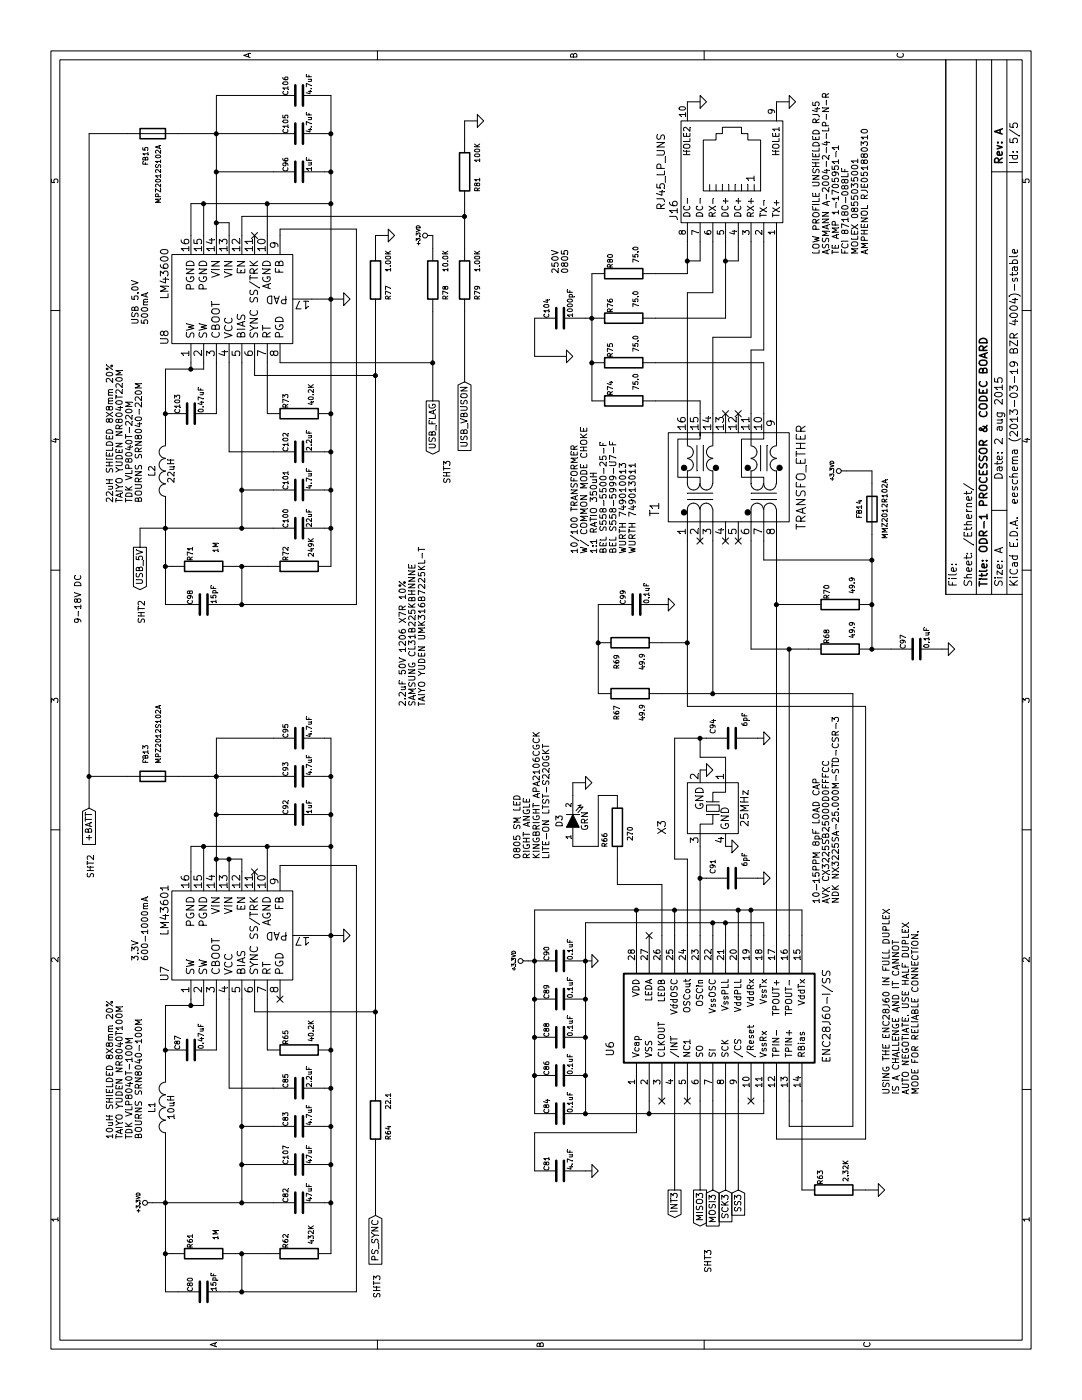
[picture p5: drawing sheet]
EESchema Schematic File Version 2  date 8/2/2015 7:12:12 AM
LIBS:power
LIBS:device
LIBS:transistors
LIBS:conn
LIBS:linear
LIBS:regul
LIBS:74xx
LIBS:cmos4000
LIBS:adc-dac
LIBS:memory
LIBS:xilinx
LIBS:microcontrollers
LIBS:dsp
LIBS:microchip
LIBS:analog_switches
LIBS:motorola
LIBS:texas
LIBS:intel
LIBS:audio
LIBS:interface
LIBS:digital-audio
LIBS:philips
LIBS:display
LIBS:cypress
LIBS:siliconi
LIBS:opto
LIBS:atmel
LIBS:contrib
LIBS:valves
LIBS:Processor Board-cache
EELAYER 27 0
EELAYER END
$Descr A 11000 8500
encoding utf-8
Sheet 5 5
Title "ODR-1 PROCESSOR & CODEC BOARD"
Date "2 aug 2015"
Rev "A"
Comp ""
Comment1 ""
Comment2 ""
Comment3 ""
Comment4 ""
$EndDescr
$Comp
L TRANSFO_ETHER T1
U 1 1
P 7250 5750
F 0 "T1" H 7000 6350 70  0000 C CNN
F 1 "TRANSFO_ETHER" H 7250 5200 70  0000 C CNN
F 2 "~" H 7100 5900 60  0000 C CNN
F 3 "~" H 7100 5900 60  0000 C CNN
	1    7250 5750
	1    0    0    -1  
$EndComp
$Comp
L R R68
U 1 1
P 5900 6600
F 0 "R68" H 6000 6700 40  0000 C CNN
F 1 "49.9" H 6050 6500 40  0000 C CNN
F 2 "~" V 5830 6600 30  0000 C CNN
F 3 "~" H 5900 6600 30  0000 C CNN
	1    5900 6600
	1    0    0    -1  
$EndComp
$Comp
L C C99
U 1 1
P 6250 5000
F 0 "C99" H 6250 5100 40  0000 L CNN
F 1 "0.1uF" H 6256 4915 40  0000 L CNN
F 2 "~" H 6288 4850 30  0000 C CNN
F 3 "~" H 6250 5000 60  0000 C CNN
	1    6250 5000
	1    0    0    -1  
$EndComp
$Comp
L R R70
U 1 1
P 6250 6600
F 0 "R70" H 6350 6700 40  0000 C CNN
F 1 "49.9" H 6400 6500 40  0000 C CNN
F 2 "~" V 6180 6600 30  0000 C CNN
F 3 "~" H 6250 6600 30  0000 C CNN
	1    6250 6600
	1    0    0    -1  
$EndComp
$Comp
L R R67
U 1 1
P 5550 4950
F 0 "R67" H 5400 5050 40  0000 C CNN
F 1 "49.9" H 5400 4850 40  0000 C CNN
F 2 "~" V 5480 4950 30  0000 C CNN
F 3 "~" H 5550 4950 30  0000 C CNN
	1    5550 4950
	1    0    0    -1  
$EndComp
$Comp
L R R69
U 1 1
P 5950 4950
F 0 "R69" H 5800 5050 40  0000 C CNN
F 1 "49.9" H 5800 4850 40  0000 C CNN
F 2 "~" V 5880 4950 30  0000 C CNN
F 3 "~" H 5950 4950 30  0000 C CNN
	1    5950 4950
	1    0    0    -1  
$EndComp
$Comp
L C C97
U 1 1
P 5900 7200
F 0 "C97" H 5900 7300 40  0000 L CNN
F 1 "0.1uF" H 5906 7115 40  0000 L CNN
F 2 "~" H 5938 7050 30  0000 C CNN
F 3 "~" H 5900 7200 60  0000 C CNN
	1    5900 7200
	1    0    0    -1  
$EndComp
$Comp
L GND #PWR070
U 1 1
P 6250 5250
F 0 "#PWR070" H 6250 5250 30  0001 C CNN
F 1 "GND" H 6250 5180 30  0001 C CNN
F 2 "~" H 6250 5250 60  0000 C CNN
F 3 "~" H 6250 5250 60  0000 C CNN
	1    6250 5250
	1    0    0    -1  
$EndComp
$Comp
L GND #PWR071
U 1 1
P 5900 7450
F 0 "#PWR071" H 5900 7450 30  0001 C CNN
F 1 "GND" H 5900 7380 30  0001 C CNN
F 2 "~" H 5900 7450 60  0000 C CNN
F 3 "~" H 5900 7450 60  0000 C CNN
	1    5900 7450
	1    0    0    -1  
$EndComp
NoConn ~ 6750 5800
NoConn ~ 6750 5700
NoConn ~ 7750 5700
NoConn ~ 7750 5800
$Comp
L R R74
U 1 1
P 7850 4900
F 0 "R74" H 7950 5000 40  0000 C CNN
F 1 "75.0" H 8000 4800 40  0000 C CNN
F 2 "~" V 7780 4900 30  0000 C CNN
F 3 "~" H 7850 4900 30  0000 C CNN
	1    7850 4900
	1    0    0    -1  
$EndComp
$Comp
L R R75
U 1 1
P 8150 4900
F 0 "R75" H 8250 5000 40  0000 C CNN
F 1 "75.0" H 8300 4800 40  0000 C CNN
F 2 "~" V 8080 4900 30  0000 C CNN
F 3 "~" H 8150 4900 30  0000 C CNN
	1    8150 4900
	1    0    0    -1  
$EndComp
$Comp
L GND #PWR072
U 1 1
P 10200 5500
F 0 "#PWR072" H 10200 5500 30  0001 C CNN
F 1 "GND" H 10200 5430 30  0001 C CNN
F 2 "~" H 10200 5500 60  0000 C CNN
F 3 "~" H 10200 5500 60  0000 C CNN
	1    10200 5500
	1    0    0    -1  
$EndComp
$Comp
L R R80
U 1 1
P 8850 4900
F 0 "R80" H 8950 5000 40  0000 C CNN
F 1 "75.0" H 9000 4800 40  0000 C CNN
F 2 "~" V 8780 4900 30  0000 C CNN
F 3 "~" H 8850 4900 30  0000 C CNN
	1    8850 4900
	1    0    0    -1  
$EndComp
$Comp
L R R76
U 1 1
P 8500 4900
F 0 "R76" H 8600 5000 40  0000 C CNN
F 1 "75.0" H 8650 4800 40  0000 C CNN
F 2 "~" V 8430 4900 30  0000 C CNN
F 3 "~" H 8500 4900 30  0000 C CNN
	1    8500 4900
	1    0    0    -1  
$EndComp
$Comp
L C C104
U 1 1
P 8500 4400
F 0 "C104" H 8500 4500 40  0000 L CNN
F 1 "1000pF" H 8506 4315 40  0000 L CNN
F 2 "~" H 8538 4250 30  0000 C CNN
F 3 "~" H 8500 4400 60  0000 C CNN
	1    8500 4400
	1    0    0    -1  
$EndComp
$Comp
L R R63
U 1 1
P 1650 6550
F 0 "R63" H 1750 6650 40  0000 C CNN
F 1 "2.32K" H 1800 6450 40  0000 C CNN
F 2 "~" V 1580 6550 30  0000 C CNN
F 3 "~" H 1650 6550 30  0000 C CNN
	1    1650 6550
	1    0    0    -1  
$EndComp
$Comp
L GND #PWR073
U 1 1
P 1650 6900
F 0 "#PWR073" H 1650 6900 30  0001 C CNN
F 1 "GND" H 1650 6830 30  0001 C CNN
F 2 "~" H 1650 6900 60  0000 C CNN
F 3 "~" H 1650 6900 60  0000 C CNN
	1    1650 6900
	1    0    0    -1  
$EndComp
$Comp
L R R66
U 1 1
P 4500 4850
F 0 "R66" V 4600 4950 40  0000 C CNN
F 1 "270" V 4400 4900 40  0000 C CNN
F 2 "~" V 4430 4850 30  0000 C CNN
F 3 "~" H 4500 4850 30  0000 C CNN
	1    4500 4850
	0    -1   -1   0   
$EndComp
$Comp
L +3.3VD #PWR074
U 1 1
P 3450 4150
F 0 "#PWR074" H 3450 4110 30  0001 C CNN
F 1 "+3.3VD" H 3450 4260 30  0000 C CNN
F 2 "~" H 3450 4150 60  0000 C CNN
F 3 "~" H 3450 4150 60  0000 C CNN
	1    3450 4150
	1    0    0    -1  
$EndComp
$Comp
L C C94
U 1 1
P 5200 5750
F 0 "C94" H 5050 5600 40  0000 L CNN
F 1 "6pF" H 5000 5850 40  0000 L CNN
F 2 "~" H 5238 5600 30  0000 C CNN
F 3 "~" H 5200 5750 60  0000 C CNN
	1    5200 5750
	-1   0    0    1   
$EndComp
$Comp
L C C90
U 1 1
P 3450 4400
F 0 "C90" H 3450 4500 40  0000 L CNN
F 1 "0.1uF" H 3456 4315 40  0000 L CNN
F 2 "~" H 3488 4250 30  0000 C CNN
F 3 "~" H 3450 4400 60  0000 C CNN
	1    3450 4400
	1    0    0    -1  
$EndComp
$Comp
L GND #PWR075
U 1 1
P 3450 4650
F 0 "#PWR075" H 3450 4650 30  0001 C CNN
F 1 "GND" H 3450 4580 30  0001 C CNN
F 2 "~" H 3450 4650 60  0000 C CNN
F 3 "~" H 3450 4650 60  0000 C CNN
	1    3450 4650
	1    0    0    -1  
$EndComp
$Comp
L C C89
U 1 1
P 3150 4400
F 0 "C89" H 3150 4500 40  0000 L CNN
F 1 "0.1uF" H 3156 4315 40  0000 L CNN
F 2 "~" H 3188 4250 30  0000 C CNN
F 3 "~" H 3150 4400 60  0000 C CNN
	1    3150 4400
	1    0    0    -1  
$EndComp
$Comp
L C C91
U 1 1
P 4100 5750
F 0 "C91" H 3950 5600 40  0000 L CNN
F 1 "6pF" H 3900 5850 40  0000 L CNN
F 2 "~" H 4138 5600 30  0000 C CNN
F 3 "~" H 4100 5750 60  0000 C CNN
	1    4100 5750
	-1   0    0    1   
$EndComp
$Comp
L GND #PWR076
U 1 1
P 4100 6000
F 0 "#PWR076" H 4100 6000 30  0001 C CNN
F 1 "GND" H 4100 5930 30  0001 C CNN
F 2 "~" H 4100 6000 60  0000 C CNN
F 3 "~" H 4100 6000 60  0000 C CNN
	1    4100 6000
	1    0    0    -1  
$EndComp
$Comp
L GND #PWR077
U 1 1
P 4950 5550
F 0 "#PWR077" H 4950 5550 30  0001 C CNN
F 1 "GND" H 4950 5480 30  0001 C CNN
F 2 "~" H 4950 5550 60  0000 C CNN
F 3 "~" H 4950 5550 60  0000 C CNN
	1    4950 5550
	1    0    0    -1  
$EndComp
$Comp
L C C88
U 1 1
P 2850 4400
F 0 "C88" H 2850 4500 40  0000 L CNN
F 1 "0.1uF" H 2856 4315 40  0000 L CNN
F 2 "~" H 2888 4250 30  0000 C CNN
F 3 "~" H 2850 4400 60  0000 C CNN
	1    2850 4400
	1    0    0    -1  
$EndComp
$Comp
L C C86
U 1 1
P 2550 4400
F 0 "C86" H 2550 4500 40  0000 L CNN
F 1 "0.1uF" H 2556 4315 40  0000 L CNN
F 2 "~" H 2588 4250 30  0000 C CNN
F 3 "~" H 2550 4400 60  0000 C CNN
	1    2550 4400
	1    0    0    -1  
$EndComp
$Comp
L C C84
U 1 1
P 2250 4400
F 0 "C84" H 2250 4500 40  0000 L CNN
F 1 "0.1uF" H 2256 4315 40  0000 L CNN
F 2 "~" H 2288 4250 30  0000 C CNN
F 3 "~" H 2250 4400 60  0000 C CNN
	1    2250 4400
	1    0    0    -1  
$EndComp
$Comp
L +3.3VD #PWR078
U 1 1
P 7300 6650
F 0 "#PWR078" H 7300 6610 30  0001 C CNN
F 1 "+3.3VD" H 7300 6760 30  0000 C CNN
F 2 "~" H 7300 6650 60  0000 C CNN
F 3 "~" H 7300 6650 60  0000 C CNN
	1    7300 6650
	1    0    0    -1  
$EndComp
NoConn ~ 2350 5400
NoConn ~ 2350 5200
$Comp
L GND #PWR079
U 1 1
P 1800 4650
F 0 "#PWR079" H 1800 4650 30  0001 C CNN
F 1 "GND" H 1800 4580 30  0001 C CNN
F 2 "~" H 1800 4650 60  0000 C CNN
F 3 "~" H 1800 4650 60  0000 C CNN
	1    1800 4650
	1    0    0    -1  
$EndComp
Text GLabel 1650 5500 0    50   Output ~ 0
MISO3
Text GLabel 1650 5300 0    50   Output ~ 0
INT3
Text GLabel 1650 5600 0    50   Input ~ 0
MOSI3
Text GLabel 1650 5700 0    50   Input ~ 0
SCK3
Text GLabel 1650 5800 0    50   Input ~ 0
SS3
NoConn ~ 2350 5900
$Comp
L ENC28J60-I U6
U 1 1
P 3000 5650
F 0 "U6" H 2700 6500 60  0000 L CNN
F 1 "ENC28J60-I/SS" H 2650 4800 60  0000 L CNN
F 2 "~" H 3050 5400 60  0000 C CNN
F 3 "~" H 3050 5400 60  0000 C CNN
	1    3000 5650
	1    0    0    -1  
$EndComp
NoConn ~ 3650 5100
$Comp
L RJ45_LP_UNS J16
U 1 1
P 9650 5750
F 0 "J16" H 9350 6200 60  0000 C CNN
F 1 "RJ45_LP_UNS" H 9650 6300 60  0000 C CNN
F 2 "~" V 9750 5750 60  0000 C CNN
F 3 "~" V 9750 5750 60  0000 C CNN
	1    9650 5750
	1    0    0    -1  
$EndComp
$Comp
L GND #PWR080
U 1 1
P 8200 4450
F 0 "#PWR080" H 8200 4450 30  0001 C CNN
F 1 "GND" H 8200 4380 30  0001 C CNN
F 2 "~" H 8200 4450 60  0000 C CNN
F 3 "~" H 8200 4450 60  0000 C CNN
	1    8200 4450
	1    0    0    -1  
$EndComp
$Comp
L GND #PWR081
U 1 1
P 10200 6200
F 0 "#PWR081" H 10200 6200 30  0001 C CNN
F 1 "GND" H 10200 6130 30  0001 C CNN
F 2 "~" H 10200 6200 60  0000 C CNN
F 3 "~" H 10200 6200 60  0000 C CNN
	1    10200 6200
	1    0    0    -1  
$EndComp
Text Notes 9000 6450 0    50   ~ 0
LOW PROFILE UNSHIELDED RJ45\nASSMANN A-2004-2-4-LP-N-R\nTE AMP 1-1705951-1\nFCI 87180-088LF\nMOLEX 0855035001\nAMPHENOL RJE051880310
Text Notes 6650 4550 0    50   ~ 0
10/100 TRANSFORMER\nW/ COMMON MODE CHOKE\n1:1 RATIO 350uH\nBEL S558-5500-25-F\nBEL S558-5999-U7-F\nWURTH 749010013\nWURTH 749013011
$Comp
L LED D3
U 1 1
P 4550 4500
F 0 "D3" H 4550 4600 50  0000 C CNN
F 1 "GRN" H 4550 4400 50  0000 C CNN
F 2 "~" H 4550 4500 60  0000 C CNN
F 3 "~" H 4550 4500 60  0000 C CNN
	1    4550 4500
	1    0    0    -1  
$EndComp
$Comp
L GND #PWR082
U 1 1
P 4850 4600
F 0 "#PWR082" H 4850 4600 30  0001 C CNN
F 1 "GND" H 4850 4530 30  0001 C CNN
F 2 "~" H 4850 4600 60  0000 C CNN
F 3 "~" H 4850 4600 60  0000 C CNN
	1    4850 4600
	1    0    0    -1  
$EndComp
Text Notes 4250 4100 0    50   ~ 0
0805 SM LED\nRIGHT ANGLE\nKINGBRIGHT APA2106CGCK\nLITE-ON LTST-S220GKT
$Comp
L C C81
U 1 1
P 1800 4400
F 0 "C81" H 1800 4500 40  0000 L CNN
F 1 "4.7uF" H 1806 4315 40  0000 L CNN
F 2 "~" H 1838 4250 30  0000 C CNN
F 3 "~" H 1800 4400 60  0000 C CNN
	1    1800 4400
	1    0    0    -1  
$EndComp
Text Notes 2400 7000 0    50   ~ 0
USING THE ENC28J60 IN FULL DUPLEX\nIS A CHALLENGE AND IT CANNOT\nAUTO NEGOTIATE. USE HALF DUPLEX\nMODE FOR RELIABLE CONNECTION.
$Comp
L CX3225 X3
U 1 1
P 4650 5600
F 0 "X3" H 4800 5200 60  0000 C CNN
F 1 "25MHz" H 4650 5850 60  0000 C CNN
F 2 "~" H 4650 5600 60  0000 C CNN
F 3 "~" H 4650 5600 60  0000 C CNN
	1    4650 5600
	-1   0    0    1   
$EndComp
$Comp
L GND #PWR083
U 1 1
P 4350 5750
F 0 "#PWR083" H 4350 5750 30  0001 C CNN
F 1 "GND" H 4350 5680 30  0001 C CNN
F 2 "~" H 4350 5750 60  0000 C CNN
F 3 "~" H 4350 5750 60  0000 C CNN
	1    4350 5750
	1    0    0    -1  
$EndComp
$Comp
L GND #PWR084
U 1 1
P 5200 6000
F 0 "#PWR084" H 5200 6000 30  0001 C CNN
F 1 "GND" H 5200 5930 30  0001 C CNN
F 2 "~" H 5200 6000 60  0000 C CNN
F 3 "~" H 5200 6000 60  0000 C CNN
	1    5200 6000
	1    0    0    -1  
$EndComp
Text Notes 8850 4400 0    50   ~ 0
250V\n0805
$Comp
L BEAD FB14
U 1 1
P 7000 6850
F 0 "FB14" V 7100 6850 40  0000 C CNN
F 1 "MMZ2012R102A" V 6900 6850 40  0000 C CNN
F 2 "~" V 6930 6900 30  0000 C CNN
F 3 "~" H 7000 6900 30  0000 C CNN
	1    7000 6850
	0    -1   -1   0   
$EndComp
$Comp
L LM4360X U7
U 1 1
P 3650 1850
F 0 "U7" H 3350 2400 60  0000 C CNN
F 1 "LM43601" H 3850 2400 60  0000 C CNN
F 2 "~" H 3500 2000 60  0000 C CNN
F 3 "~" H 3500 2000 60  0000 C CNN
	1    3650 1850
	1    0    0    -1  
$EndComp
$Comp
L INDUCTOR_SMALL L1
U 1 1
P 2300 1300
F 0 "L1" H 2300 1400 50  0000 C CNN
F 1 "10uH" H 2300 1250 50  0000 C CNN
F 2 "~" H 2300 1300 60  0000 C CNN
F 3 "~" H 2300 1300 60  0000 C CNN
	1    2300 1300
	1    0    0    -1  
$EndComp
$Comp
L GND #PWR085
U 1 1
P 3650 2700
F 0 "#PWR085" H 3650 2700 30  0001 C CNN
F 1 "GND" H 3650 2630 30  0001 C CNN
F 2 "~" H 3650 2700 60  0000 C CNN
F 3 "~" H 3650 2700 60  0000 C CNN
	1    3650 2700
	1    0    0    -1  
$EndComp
$Comp
L C C83
U 1 1
P 2150 2350
F 0 "C83" H 2150 2450 40  0000 L CNN
F 1 "4.7uF" H 2156 2265 40  0000 L CNN
F 2 "~" H 2188 2200 30  0000 C CNN
F 3 "~" H 2150 2350 60  0000 C CNN
	1    2150 2350
	1    0    0    -1  
$EndComp
$Comp
L R R65
U 1 1
P 2750 2350
F 0 "R65" H 2850 2450 40  0000 C CNN
F 1 "40.2K" H 2900 2250 40  0000 C CNN
F 2 "~" V 2680 2350 30  0000 C CNN
F 3 "~" H 2750 2350 30  0000 C CNN
	1    2750 2350
	1    0    0    -1  
$EndComp
NoConn ~ 4150 2000
NoConn ~ 3150 2200
$Comp
L C C85
U 1 1
P 2450 2350
F 0 "C85" H 2450 2450 40  0000 L CNN
F 1 "2.2uF" H 2456 2265 40  0000 L CNN
F 2 "~" H 2488 2200 30  0000 C CNN
F 3 "~" H 2450 2350 60  0000 C CNN
	1    2450 2350
	1    0    0    -1  
$EndComp
$Comp
L C C87
U 1 1
P 2750 1500
F 0 "C87" H 2750 1600 40  0000 L CNN
F 1 "0.47uF" H 2756 1415 40  0000 L CNN
F 2 "~" H 2788 1350 30  0000 C CNN
F 3 "~" H 2750 1500 60  0000 C CNN
	1    2750 1500
	1    0    0    -1  
$EndComp
$Comp
L C C92
U 1 1
P 4600 2350
F 0 "C92" H 4600 2450 40  0000 L CNN
F 1 "1uF" H 4606 2265 40  0000 L CNN
F 2 "~" H 4638 2200 30  0000 C CNN
F 3 "~" H 4600 2350 60  0000 C CNN
	1    4600 2350
	1    0    0    -1  
$EndComp
$Comp
L C C93
U 1 1
P 4900 2350
F 0 "C93" H 4900 2450 40  0000 L CNN
F 1 "4.7uF" H 4906 2265 40  0000 L CNN
F 2 "~" H 4938 2200 30  0000 C CNN
F 3 "~" H 4900 2350 60  0000 C CNN
	1    4900 2350
	1    0    0    -1  
$EndComp
$Comp
L R R62
U 1 1
P 1150 2350
F 0 "R62" H 1250 2450 40  0000 C CNN
F 1 "432K" H 1300 2250 40  0000 C CNN
F 2 "~" V 1080 2350 30  0000 C CNN
F 3 "~" H 1150 2350 30  0000 C CNN
	1    1150 2350
	1    0    0    -1  
$EndComp
$Comp
L R R61
U 1 1
P 1150 1600
F 0 "R61" H 1250 1700 40  0000 C CNN
F 1 "1M" H 1300 1500 40  0000 C CNN
F 2 "~" V 1080 1600 30  0000 C CNN
F 3 "~" H 1150 1600 30  0000 C CNN
	1    1150 1600
	1    0    0    -1  
$EndComp
$Comp
L C C80
U 1 1
P 850 1600
F 0 "C80" H 850 1700 40  0000 L CNN
F 1 "15pF" H 856 1515 40  0000 L CNN
F 2 "~" H 888 1450 30  0000 C CNN
F 3 "~" H 850 1600 60  0000 C CNN
	1    850  1600
	1    0    0    -1  
$EndComp
$Comp
L C C82
U 1 1
P 1550 2350
F 0 "C82" H 1550 2450 40  0000 L CNN
F 1 "47uF" H 1556 2265 40  0000 L CNN
F 2 "~" H 1588 2200 30  0000 C CNN
F 3 "~" H 1550 2350 60  0000 C CNN
	1    1550 2350
	1    0    0    -1  
$EndComp
$Comp
L LM4360X U8
U 1 1
P 8650 1850
F 0 "U8" H 8350 2400 60  0000 C CNN
F 1 "LM43600" H 8850 2400 60  0000 C CNN
F 2 "~" H 8500 2000 60  0000 C CNN
F 3 "~" H 8500 2000 60  0000 C CNN
	1    8650 1850
	1    0    0    -1  
$EndComp
$Comp
L INDUCTOR_SMALL L2
U 1 1
P 7300 1300
F 0 "L2" H 7300 1400 50  0000 C CNN
F 1 "22uH" H 7300 1250 50  0000 C CNN
F 2 "~" H 7300 1300 60  0000 C CNN
F 3 "~" H 7300 1300 60  0000 C CNN
	1    7300 1300
	1    0    0    -1  
$EndComp
$Comp
L GND #PWR086
U 1 1
P 8650 2700
F 0 "#PWR086" H 8650 2700 30  0001 C CNN
F 1 "GND" H 8650 2630 30  0001 C CNN
F 2 "~" H 8650 2700 60  0000 C CNN
F 3 "~" H 8650 2700 60  0000 C CNN
	1    8650 2700
	1    0    0    -1  
$EndComp
$Comp
L C C101
U 1 1
P 7150 2350
F 0 "C101" H 7150 2450 40  0000 L CNN
F 1 "4.7uF" H 7156 2265 40  0000 L CNN
F 2 "~" H 7188 2200 30  0000 C CNN
F 3 "~" H 7150 2350 60  0000 C CNN
	1    7150 2350
	1    0    0    -1  
$EndComp
$Comp
L R R73
U 1 1
P 7750 2350
F 0 "R73" H 7850 2450 40  0000 C CNN
F 1 "40.2K" H 7900 2250 40  0000 C CNN
F 2 "~" V 7680 2350 30  0000 C CNN
F 3 "~" H 7750 2350 30  0000 C CNN
	1    7750 2350
	1    0    0    -1  
$EndComp
NoConn ~ 9150 2000
$Comp
L C C102
U 1 1
P 7450 2350
F 0 "C102" H 7450 2450 40  0000 L CNN
F 1 "2.2uF" H 7456 2265 40  0000 L CNN
F 2 "~" H 7488 2200 30  0000 C CNN
F 3 "~" H 7450 2350 60  0000 C CNN
	1    7450 2350
	1    0    0    -1  
$EndComp
$Comp
L C C103
U 1 1
P 7750 1500
F 0 "C103" H 7750 1600 40  0000 L CNN
F 1 "0.47uF" H 7756 1415 40  0000 L CNN
F 2 "~" H 7788 1350 30  0000 C CNN
F 3 "~" H 7750 1500 60  0000 C CNN
	1    7750 1500
	1    0    0    -1  
$EndComp
$Comp
L C C96
U 1 1
P 9650 2350
F 0 "C96" H 9650 2450 40  0000 L CNN
F 1 "1uF" H 9656 2265 40  0000 L CNN
F 2 "~" H 9688 2200 30  0000 C CNN
F 3 "~" H 9650 2350 60  0000 C CNN
	1    9650 2350
	1    0    0    -1  
$EndComp
$Comp
L C C105
U 1 1
P 9950 2350
F 0 "C105" H 9950 2450 40  0000 L CNN
F 1 "4.7uF" H 9956 2265 40  0000 L CNN
F 2 "~" H 9988 2200 30  0000 C CNN
F 3 "~" H 9950 2350 60  0000 C CNN
	1    9950 2350
	1    0    0    -1  
$EndComp
$Comp
L R R72
U 1 1
P 6550 2350
F 0 "R72" H 6650 2450 40  0000 C CNN
F 1 "249K" H 6700 2250 40  0000 C CNN
F 2 "~" V 6480 2350 30  0000 C CNN
F 3 "~" H 6550 2350 30  0000 C CNN
	1    6550 2350
	1    0    0    -1  
$EndComp
$Comp
L R R71
U 1 1
P 6550 1600
F 0 "R71" H 6650 1700 40  0000 C CNN
F 1 "1M" H 6700 1500 40  0000 C CNN
F 2 "~" V 6480 1600 30  0000 C CNN
F 3 "~" H 6550 1600 30  0000 C CNN
	1    6550 1600
	1    0    0    -1  
$EndComp
$Comp
L C C98
U 1 1
P 6250 1600
F 0 "C98" H 6250 1700 40  0000 L CNN
F 1 "15pF" H 6256 1515 40  0000 L CNN
F 2 "~" H 6288 1450 30  0000 C CNN
F 3 "~" H 6250 1600 60  0000 C CNN
	1    6250 1600
	1    0    0    -1  
$EndComp
$Comp
L C C100
U 1 1
P 6850 2350
F 0 "C100" H 6850 2450 40  0000 L CNN
F 1 "22uF" H 6856 2265 40  0000 L CNN
F 2 "~" H 6888 2200 30  0000 C CNN
F 3 "~" H 6850 2350 60  0000 C CNN
	1    6850 2350
	1    0    0    -1  
$EndComp
$Comp
L GND #PWR087
U 1 1
P 9150 3050
F 0 "#PWR087" H 9150 3050 30  0001 C CNN
F 1 "GND" H 9150 2980 30  0001 C CNN
F 2 "~" H 9150 3050 60  0000 C CNN
F 3 "~" H 9150 3050 60  0000 C CNN
	1    9150 3050
	1    0    0    -1  
$EndComp
$Comp
L R R64
U 1 1
P 2200 2950
F 0 "R64" V 2100 3050 40  0000 C CNN
F 1 "22.1" V 2100 2800 40  0000 C CNN
F 2 "~" V 2130 2950 30  0000 C CNN
F 3 "~" H 2200 2950 30  0000 C CNN
	1    2200 2950
	0    -1   -1   0   
$EndComp
$Comp
L R R77
U 1 1
P 8800 2950
F 0 "R77" V 8700 3050 40  0000 C CNN
F 1 "1.00K" V 8700 2800 40  0000 C CNN
F 2 "~" V 8730 2950 30  0000 C CNN
F 3 "~" H 8800 2950 30  0000 C CNN
	1    8800 2950
	0    -1   -1   0   
$EndComp
Text Notes 8450 1100 0    50   ~ 0
USB 5.0V\n500mA
Text Notes 3450 1100 0    50   ~ 0
3.3V\n600-1000mA
$Comp
L BEAD FB13
U 1 1
P 4900 1200
F 0 "FB13" H 5000 1250 40  0000 L CNN
F 1 "MPZ2012S102A" H 5000 1150 40  0000 L CNN
F 2 "~" V 4830 1250 30  0000 C CNN
F 3 "~" H 4900 1250 30  0000 C CNN
	1    4900 1200
	1    0    0    -1  
$EndComp
$Comp
L BEAD FB15
U 1 1
P 9950 1200
F 0 "FB15" H 9700 1250 40  0000 L CNN
F 1 "MPZ2012S102A" H 9400 1150 40  0000 L CNN
F 2 "~" V 9880 1250 30  0000 C CNN
F 3 "~" H 9950 1250 30  0000 C CNN
	1    9950 1200
	1    0    0    -1  
$EndComp
$Comp
L +3.3VD #PWR088
U 1 1
P 1550 1200
F 0 "#PWR088" H 1550 1160 30  0001 C CNN
F 1 "+3.3VD" H 1550 1310 30  0000 C CNN
F 2 "~" H 1550 1200 60  0000 C CNN
F 3 "~" H 1550 1200 60  0000 C CNN
	1    1550 1200
	1    0    0    -1  
$EndComp
Text GLabel 4650 700  0    50   Input ~ 0
+BATT
Text Notes 4100 750  0    50   ~ 0
SHT2
$Comp
L C C95
U 1 1
P 5200 2350
F 0 "C95" H 5200 2450 40  0000 L CNN
F 1 "4.7uF" H 5206 2265 40  0000 L CNN
F 2 "~" H 5238 2200 30  0000 C CNN
F 3 "~" H 5200 2350 60  0000 C CNN
	1    5200 2350
	1    0    0    -1  
$EndComp
$Comp
L C C106
U 1 1
P 10250 2350
F 0 "C106" H 10250 2450 40  0000 L CNN
F 1 "4.7uF" H 10256 2265 40  0000 L CNN
F 2 "~" H 10288 2200 30  0000 C CNN
F 3 "~" H 10250 2350 60  0000 C CNN
	1    10250 2350
	1    0    0    -1  
$EndComp
Text Notes 6100 650  0    50   ~ 0
9-18V DC
Text GLabel 7850 3400 0    50   Output ~ 0
USB_FLAG
$Comp
L R R78
U 1 1
P 8800 3400
F 0 "R78" V 8700 3500 40  0000 C CNN
F 1 "10.0K" V 8700 3250 40  0000 C CNN
F 2 "~" V 8730 3400 30  0000 C CNN
F 3 "~" H 8800 3400 30  0000 C CNN
	1    8800 3400
	0    -1   -1   0   
$EndComp
$Comp
L +3.3VD #PWR089
U 1 1
P 9150 3400
F 0 "#PWR089" H 9150 3360 30  0001 C CNN
F 1 "+3.3VD" H 9150 3510 30  0000 C CNN
F 2 "~" H 9150 3400 60  0000 C CNN
F 3 "~" H 9150 3400 60  0000 C CNN
	1    9150 3400
	1    0    0    -1  
$EndComp
$Comp
L R R79
U 1 1
P 8800 3650
F 0 "R79" V 8700 3750 40  0000 C CNN
F 1 "1.00K" V 8700 3500 40  0000 C CNN
F 2 "~" V 8730 3650 30  0000 C CNN
F 3 "~" H 8800 3650 30  0000 C CNN
	1    8800 3650
	0    -1   -1   0   
$EndComp
$Comp
L R R81
U 1 1
P 9650 3650
F 0 "R81" V 9550 3750 40  0000 C CNN
F 1 "100K" V 9550 3500 40  0000 C CNN
F 2 "~" V 9580 3650 30  0000 C CNN
F 3 "~" H 9650 3650 30  0000 C CNN
	1    9650 3650
	0    -1   -1   0   
$EndComp
$Comp
L GND #PWR090
U 1 1
P 10050 3750
F 0 "#PWR090" H 10050 3750 30  0001 C CNN
F 1 "GND" H 10050 3680 30  0001 C CNN
F 2 "~" H 10050 3750 60  0000 C CNN
F 3 "~" H 10050 3750 60  0000 C CNN
	1    10050 3750
	1    0    0    -1  
$EndComp
Text GLabel 8000 3650 0    50   Input ~ 0
USB_VBUSON
Text Notes 7200 3550 0    50   ~ 0
SHT3
Text GLabel 6700 1100 0    50   Output ~ 0
USB_5V
Wire Wire Line
	6250 4700 6250 4800
Connection ~ 5950 4700
Wire Wire Line
	6250 5200 6250 5250
Wire Wire Line
	5450 5400 6750 5400
Wire Wire Line
	5950 5400 5950 5200
Wire Wire Line
	5550 5600 6750 5600
Wire Wire Line
	5900 7400 5900 7450
Wire Wire Line
	5900 5900 5900 6350
Wire Wire Line
	5900 5900 6750 5900
Wire Wire Line
	3650 6100 6750 6100
Wire Wire Line
	5900 6850 6800 6850
Wire Wire Line
	8500 4650 8500 4600
Wire Wire Line
	7850 5150 7850 5500
Wire Wire Line
	7850 5500 7750 5500
Wire Wire Line
	7750 6000 8150 6000
Wire Wire Line
	8150 6000 8150 5150
Wire Wire Line
	7850 4650 8850 4650
Wire Wire Line
	5450 5400 5450 6800
Connection ~ 5950 5400
Wire Wire Line
	5550 5200 5550 6700
Wire Wire Line
	2350 6200 2150 6200
Wire Wire Line
	2150 6200 2150 6700
Wire Wire Line
	2350 6100 2050 6100
Wire Wire Line
	2050 6100 2050 6800
Wire Wire Line
	2350 6300 1650 6300
Wire Wire Line
	1650 6800 1650 6900
Wire Wire Line
	4050 5200 3650 5200
Wire Wire Line
	4050 4850 4050 5200
Wire Wire Line
	4050 4850 4250 4850
Wire Wire Line
	3450 4200 3450 4150
Wire Wire Line
	2250 4200 3850 4200
Wire Wire Line
	3450 4600 3450 4650
Wire Wire Line
	3650 5000 3850 5000
Wire Wire Line
	3850 4200 3850 6300
Wire Wire Line
	3850 5300 3650 5300
Connection ~ 3850 5000
Wire Wire Line
	3850 5800 3650 5800
Connection ~ 3850 5300
Wire Wire Line
	3850 5900 3650 5900
Connection ~ 3850 5800
Wire Wire Line
	3850 6300 3650 6300
Connection ~ 3850 5900
Wire Wire Line
	3650 5500 4350 5500
Wire Wire Line
	3650 5400 4250 5400
Wire Wire Line
	4100 5500 4100 5550
Wire Wire Line
	4100 5950 4100 6000
Wire Wire Line
	2250 4600 3750 4600
Connection ~ 3150 4600
Connection ~ 2850 4600
Connection ~ 2550 4600
Connection ~ 2550 4200
Connection ~ 2850 4200
Connection ~ 3450 4200
Connection ~ 3150 4200
Wire Wire Line
	3750 4600 3750 6000
Wire Wire Line
	3750 5600 3650 5600
Connection ~ 3450 4600
Wire Wire Line
	3750 5700 3650 5700
Connection ~ 3750 5600
Wire Wire Line
	3750 6000 3650 6000
Connection ~ 3750 5700
Wire Wire Line
	2250 6000 2350 6000
Wire Wire Line
	2250 4600 2250 6000
Wire Wire Line
	2250 5100 2350 5100
Connection ~ 2250 5100
Wire Wire Line
	2350 5000 2100 5000
Wire Wire Line
	2100 5000 2100 4200
Wire Wire Line
	2100 4200 1800 4200
Wire Wire Line
	1800 4600 1800 4650
Wire Wire Line
	1650 5800 2350 5800
Connection ~ 2250 4600
Wire Wire Line
	2350 5300 1650 5300
Wire Wire Line
	2350 5500 1650 5500
Wire Wire Line
	2350 5600 1650 5600
Wire Wire Line
	2350 5700 1650 5700
Wire Wire Line
	7750 5400 8700 5400
Wire Wire Line
	8700 5400 8700 5600
Wire Wire Line
	8700 5600 9100 5600
Wire Wire Line
	7750 5600 8350 5600
Wire Wire Line
	8350 5600 8350 5900
Wire Wire Line
	8350 5900 9100 5900
Wire Wire Line
	7750 5900 8250 5900
Wire Wire Line
	8250 5900 8250 6000
Wire Wire Line
	8250 6000 9100 6000
Wire Wire Line
	7750 6100 9100 6100
Wire Wire Line
	2050 6800 5450 6800
Wire Wire Line
	2150 6700 5550 6700
Wire Wire Line
	8500 5700 9100 5700
Wire Wire Line
	8950 5700 8950 5800
Wire Wire Line
	8950 5800 9100 5800
Wire Wire Line
	8500 5700 8500 5150
Connection ~ 8950 5700
Wire Wire Line
	9100 5500 8950 5500
Wire Wire Line
	8950 5500 8950 5400
Wire Wire Line
	8850 5400 9100 5400
Wire Wire Line
	8850 5400 8850 5150
Connection ~ 8950 5400
Wire Wire Line
	5900 6850 5900 7000
Connection ~ 5900 6850
Wire Wire Line
	10200 5500 10200 5400
Wire Wire Line
	10200 6200 10200 6100
Connection ~ 8500 4650
Wire Wire Line
	8200 4450 8200 4200
Wire Wire Line
	8200 4200 8500 4200
Connection ~ 5550 5600
Connection ~ 8150 4650
Wire Wire Line
	4850 4500 4850 4600
Wire Wire Line
	4750 4500 4850 4500
Wire Wire Line
	4750 4850 4750 4700
Wire Wire Line
	4750 4700 4350 4700
Wire Wire Line
	4350 4700 4350 4500
Wire Wire Line
	6250 6100 6250 6350
Connection ~ 6250 6100
Connection ~ 4100 5500
Wire Wire Line
	4350 5700 4350 5750
Wire Wire Line
	5200 5950 5200 6000
Wire Wire Line
	4950 5700 5050 5700
Wire Wire Line
	5050 5700 5050 5500
Wire Wire Line
	5050 5500 5200 5500
Wire Wire Line
	4950 5500 4950 5550
Wire Wire Line
	5200 5300 5200 5550
Wire Wire Line
	5200 5300 4250 5300
Wire Wire Line
	4250 5300 4250 5400
Connection ~ 5200 5500
Wire Wire Line
	3650 2450 3650 2700
Wire Wire Line
	4350 2600 4350 1500
Wire Wire Line
	4350 1600 4150 1600
Wire Wire Line
	4350 1500 4150 1500
Connection ~ 4350 1600
Wire Wire Line
	4150 2100 4350 2100
Connection ~ 4350 2100
Connection ~ 3650 2600
Wire Wire Line
	3150 2100 2750 2100
Wire Wire Line
	4250 1900 4150 1900
Wire Wire Line
	4250 1700 4250 1900
Wire Wire Line
	4150 1700 5200 1700
Wire Wire Line
	4150 1800 4250 1800
Connection ~ 4250 1800
Connection ~ 4250 1700
Wire Wire Line
	3150 1700 2750 1700
Wire Wire Line
	3100 1600 3150 1600
Wire Wire Line
	3100 1300 3100 1600
Wire Wire Line
	2550 1300 3100 1300
Wire Wire Line
	3150 1500 3100 1500
Connection ~ 3100 1500
Wire Wire Line
	4600 1700 4600 2150
Wire Wire Line
	4600 2600 4600 2550
Connection ~ 4350 2600
Wire Wire Line
	4900 2600 4900 2550
Connection ~ 4600 2600
Wire Wire Line
	2450 1800 3150 1800
Connection ~ 2750 1300
Wire Wire Line
	850  1300 2050 1300
Wire Wire Line
	850  1300 850  1400
Wire Wire Line
	1150 1350 1150 1300
Connection ~ 1150 1300
Wire Wire Line
	1150 1850 1150 2100
Wire Wire Line
	850  1800 850  2800
Wire Wire Line
	850  1900 1150 1900
Connection ~ 1150 1900
Wire Wire Line
	850  2800 4200 2800
Wire Wire Line
	4200 2800 4200 2200
Wire Wire Line
	4200 2200 4150 2200
Connection ~ 850  1900
Wire Wire Line
	1550 1900 3150 1900
Connection ~ 2150 1900
Wire Wire Line
	1150 2600 5200 2600
Wire Wire Line
	2450 2600 2450 2550
Connection ~ 2750 2600
Wire Wire Line
	2150 2600 2150 2550
Connection ~ 2450 2600
Wire Wire Line
	2450 2150 2450 1800
Connection ~ 2150 2600
Connection ~ 4600 1700
Wire Wire Line
	1550 2550 1550 2600
Connection ~ 1550 2600
Wire Wire Line
	1550 1200 1550 2150
Connection ~ 1550 1300
Connection ~ 1550 1900
Wire Wire Line
	2150 1900 2150 2150
Wire Wire Line
	3150 2000 3050 2000
Wire Wire Line
	3050 2000 3050 2950
Wire Wire Line
	2450 2950 8550 2950
Wire Wire Line
	8650 2450 8650 2700
Wire Wire Line
	9400 2600 9400 1500
Wire Wire Line
	9400 1600 9150 1600
Wire Wire Line
	9400 1500 9150 1500
Connection ~ 9400 1600
Wire Wire Line
	9150 2100 9400 2100
Connection ~ 9400 2100
Connection ~ 8650 2600
Wire Wire Line
	8150 2100 7750 2100
Wire Wire Line
	9150 1900 9300 1900
Wire Wire Line
	9250 1700 9250 1800
Wire Wire Line
	9150 1700 10250 1700
Wire Wire Line
	9250 1800 9150 1800
Connection ~ 9250 1700
Wire Wire Line
	8150 1700 7750 1700
Wire Wire Line
	8100 1600 8150 1600
Wire Wire Line
	8100 1300 8100 1600
Wire Wire Line
	7550 1300 8100 1300
Wire Wire Line
	8150 1500 8100 1500
Connection ~ 8100 1500
Wire Wire Line
	9650 1700 9650 2150
Wire Wire Line
	9650 2600 9650 2550
Connection ~ 9400 2600
Wire Wire Line
	9950 2600 9950 2550
Connection ~ 9650 2600
Wire Wire Line
	7450 1800 8150 1800
Connection ~ 7750 1300
Wire Wire Line
	6250 1300 7050 1300
Wire Wire Line
	6250 1300 6250 1400
Wire Wire Line
	6550 1350 6550 1300
Connection ~ 6550 1300
Wire Wire Line
	6550 1850 6550 2100
Wire Wire Line
	6250 1800 6250 2800
Wire Wire Line
	6250 1900 6550 1900
Connection ~ 6550 1900
Wire Wire Line
	6250 2800 9200 2800
Wire Wire Line
	9200 2800 9200 2200
Wire Wire Line
	9200 2200 9150 2200
Connection ~ 6250 1900
Wire Wire Line
	6850 1900 8150 1900
Connection ~ 7150 1900
Wire Wire Line
	6550 2600 10250 2600
Wire Wire Line
	7450 2600 7450 2550
Connection ~ 7750 2600
Wire Wire Line
	7150 2600 7150 2550
Connection ~ 7450 2600
Wire Wire Line
	7450 2150 7450 1800
Connection ~ 7150 2600
Connection ~ 9650 1700
Wire Wire Line
	6850 2550 6850 2600
Connection ~ 6850 2600
Wire Wire Line
	6850 1100 6850 2150
Connection ~ 6850 1300
Connection ~ 6850 1900
Wire Wire Line
	7150 1900 7150 2150
Wire Wire Line
	8150 2000 8050 2000
Wire Wire Line
	8050 2000 8050 2950
Connection ~ 3050 2950
Connection ~ 8050 2950
Wire Wire Line
	9150 3050 9150 2950
Wire Wire Line
	9150 2950 9050 2950
Wire Wire Line
	4650 700  9950 700 
Connection ~ 4900 1700
Connection ~ 9950 1700
Wire Wire Line
	4900 1400 4900 2150
Wire Wire Line
	4900 700  4900 1000
Wire Wire Line
	9950 1400 9950 2150
Wire Wire Line
	9950 700  9950 1000
Connection ~ 4900 700 
Wire Wire Line
	8150 2200 8150 3400
Wire Wire Line
	7850 3400 8550 3400
Connection ~ 8150 3400
Wire Wire Line
	9050 3400 9150 3400
Wire Wire Line
	9300 1900 9300 3650
Wire Wire Line
	9050 3650 9400 3650
Wire Wire Line
	10050 3750 10050 3650
Wire Wire Line
	10050 3650 9900 3650
Connection ~ 9300 3650
Wire Wire Line
	8000 3650 8550 3650
Wire Wire Line
	6850 1100 6700 1100
Text GLabel 1450 2950 0    50   Input ~ 0
PS_SYNC
Wire Wire Line
	1450 2950 1950 2950
Text Notes 800  3000 0    50   ~ 0
SHT3
Text Notes 1000 5600 0    50   ~ 0
SHT3
Text Notes 6100 1150 0    50   ~ 0
SHT2
Wire Wire Line
	3650 6200 5900 6200
Connection ~ 5900 6200
Text Notes 2050 900  0    50   ~ 0
10uH SHIELDED 8X8mm 20%\nTAIYO YUDEN NR8040T100M\nTDK VLP8040T-100M\nBOURNS SRN8040-100M
Text Notes 7050 900  0    50   ~ 0
22uH SHIELDED 8X8mm 20%\nTAIYO YUDEN NR8040T220M\nTDK VLP8040T-220M\nBOURNS SRN8040-220M
Text Notes 5450 3200 0    50   ~ 0
2.2uF 50V 1206 X7R 10%\nSAMSUNG CL31B225KBHNNNE\nTAIYO YUDEN UMK316B7225KL-T\n
Wire Wire Line
	5200 1700 5200 2150
Wire Wire Line
	5200 2600 5200 2550
Connection ~ 4900 2600
Wire Wire Line
	10250 1700 10250 2150
Wire Wire Line
	10250 2600 10250 2550
Connection ~ 9950 2600
Wire Wire Line
	5550 4700 6250 4700
NoConn ~ 6750 5500
Wire Wire Line
	6750 6000 6600 6000
Wire Wire Line
	6600 6000 6600 6850
Connection ~ 6250 6850
Connection ~ 6600 6850
Wire Wire Line
	7200 6850 7300 6850
Wire Wire Line
	7300 6850 7300 6650
$Comp
L C C107
U 1 1
P 1850 2350
F 0 "C107" H 1850 2450 40  0000 L CNN
F 1 "47uF" H 1856 2265 40  0000 L CNN
F 2 "~" H 1888 2200 30  0000 C CNN
F 3 "~" H 1850 2350 60  0000 C CNN
	1    1850 2350
	1    0    0    -1  
$EndComp
Wire Wire Line
	1850 2550 1850 2600
Connection ~ 1850 2600
Wire Wire Line
	1850 2150 1850 1900
Connection ~ 1850 1900
Text Notes 3900 6450 0    50   ~ 0
10-15PPM 8pF LOAD CAP\nAVX CX3225SB25000D0FFFCC\nNDK NX3225SA-25.000M-STD-CSR-3
$EndSCHEMATC
